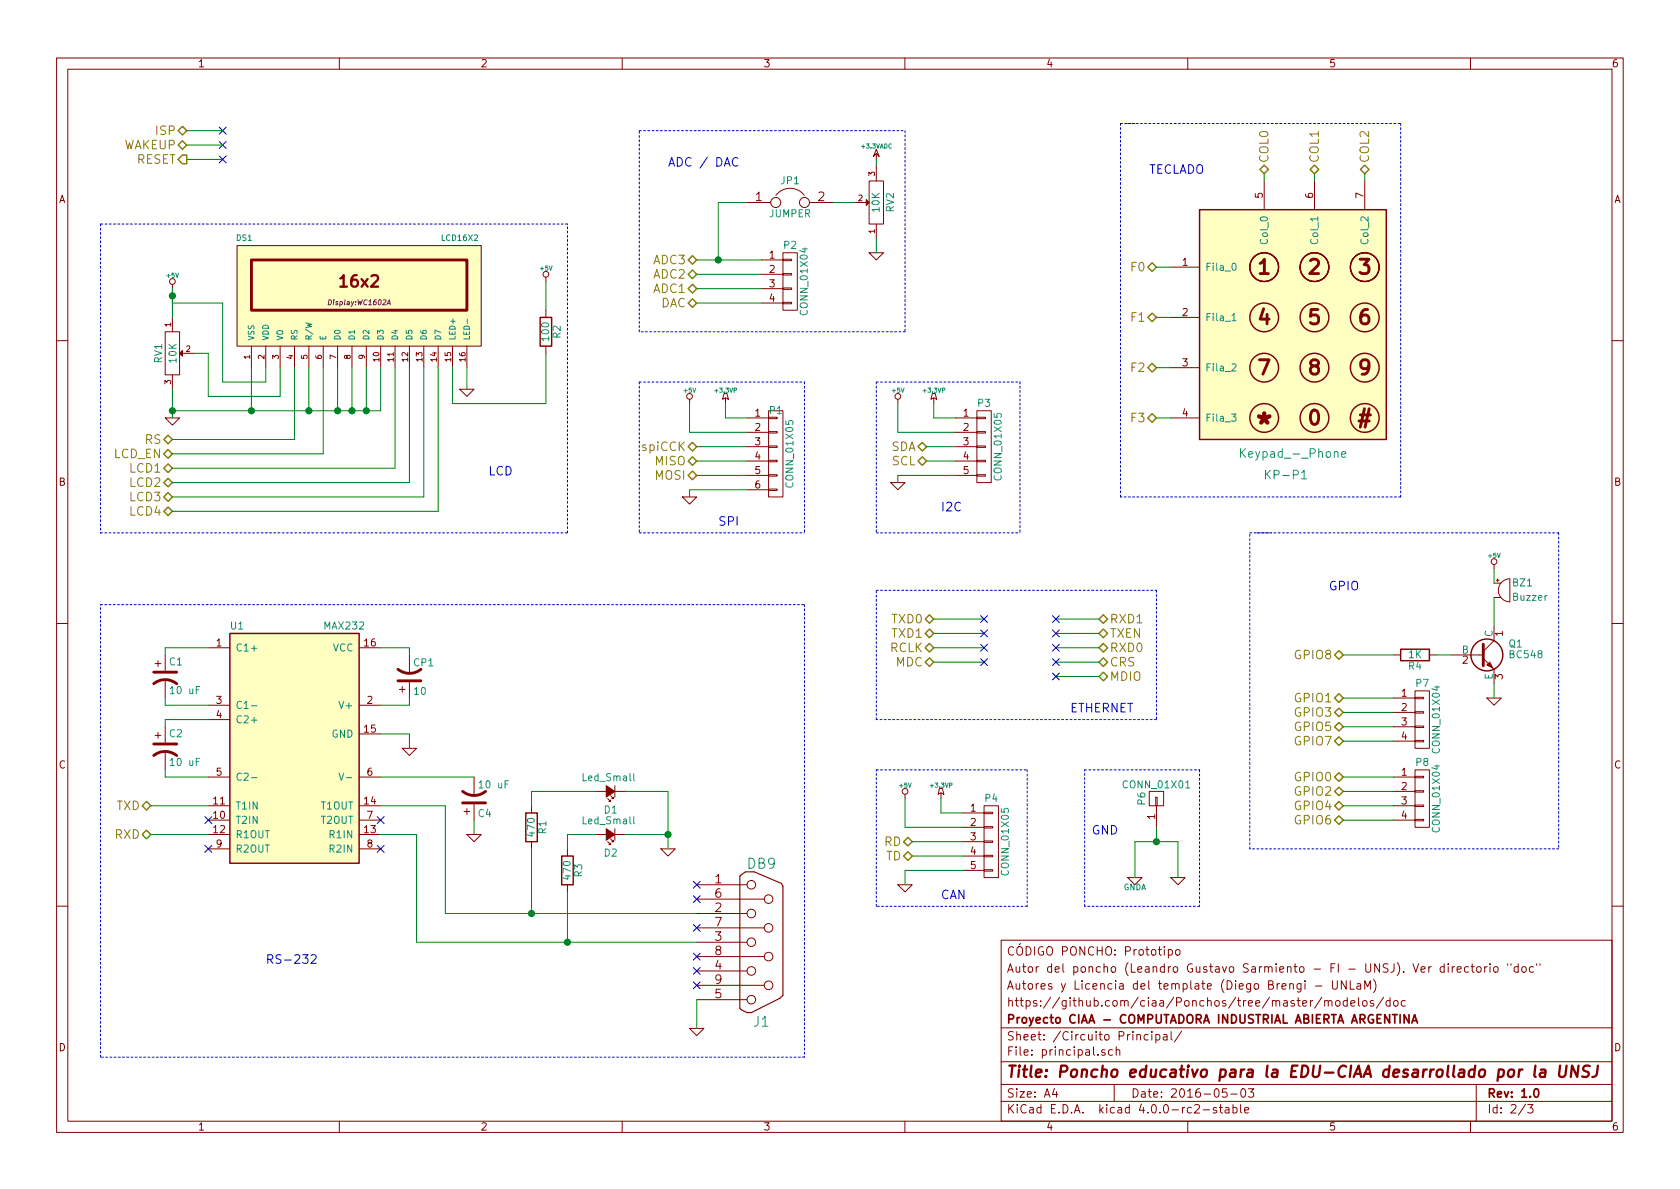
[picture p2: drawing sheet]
EESchema Schematic File Version 2
LIBS:Poncho_Esqueleto
LIBS:Misc_Poncho_Grande
LIBS:74xgxx
LIBS:74xx
LIBS:ac-dc
LIBS:actel
LIBS:adc-dac
LIBS:Altera
LIBS:analog_devices
LIBS:analog_switches
LIBS:atmel
LIBS:audio
LIBS:brooktre
LIBS:clav12
LIBS:cmos_ieee
LIBS:cmos4000
LIBS:conn
LIBS:contrib
LIBS:cypress
LIBS:dc-dc
LIBS:device
LIBS:digital-audio
LIBS:diode
LIBS:display
LIBS:dome-key
LIBS:dsp
LIBS:edu-ciaa-nxp
LIBS:elec-unifil
LIBS:ESD_Protection
LIBS:ftdi
LIBS:gennum
LIBS:graphic
LIBS:hc11
LIBS:intel
LIBS:interface
LIBS:ir
LIBS:KEY_B
LIBS:keypad4x4_ece
LIBS:Lattice
LIBS:linear
LIBS:logo
LIBS:maxim
LIBS:memory
LIBS:microchip
LIBS:microchip_dspic33dsc
LIBS:microchip_pic10mcu
LIBS:microchip_pic12mcu
LIBS:microchip_pic16mcu
LIBS:microchip_pic18mcu
LIBS:microchip_pic32mcu
LIBS:microcontrollers
LIBS:motor_drivers
LIBS:motorola
LIBS:msp430
LIBS:nordicsemi
LIBS:nxp_armmcu
LIBS:onsemi
LIBS:opto
LIBS:Oscillators
LIBS:philips
LIBS:power
LIBS:Power_Management
LIBS:powerint
LIBS:pspice
LIBS:references
LIBS:regul
LIBS:relays
LIBS:rfcom
LIBS:sensors
LIBS:silabs
LIBS:siliconi
LIBS:stm8
LIBS:stm32
LIBS:supertex
LIBS:switches
LIBS:teclado12
LIBS:texas
LIBS:transf
LIBS:transistors
LIBS:ttl_ieee
LIBS:valves
LIBS:video
LIBS:w_analog
LIBS:w_connectors
LIBS:w_device
LIBS:w_logic
LIBS:w_memory
LIBS:w_microcontrollers
LIBS:w_opto
LIBS:w_relay
LIBS:w_rtx
LIBS:w_transistor
LIBS:w_vacuum
LIBS:Xicor
LIBS:xilinx
LIBS:Zilog
LIBS:poncho_grande-cache
EELAYER 25 0
EELAYER END
$Descr A4 11693 8268
encoding utf-8
Sheet 2 3
Title "Poncho educativo para la EDU-CIAA desarrollado por la UNSJ"
Date "2016-05-03"
Rev "1.0"
Comp "Proyecto CIAA - COMPUTADORA INDUSTRIAL ABIERTA ARGENTINA"
Comment1 "https://github.com/ciaa/Ponchos/tree/master/modelos/doc"
Comment2 "Autores y Licencia del template (Diego Brengi - UNLaM)"
Comment3 "Autor del poncho (Leandro Gustavo Sarmiento - FI - UNSJ). Ver directorio \"doc\""
Comment4 "CÓDIGO PONCHO: Prototipo"
$EndDescr
Text HLabel 9350 4850 0    60   BiDi ~ 0
GPIO1
Text HLabel 9350 5400 0    60   BiDi ~ 0
GPIO0
Text HLabel 1300 1000 0    60   BiDi ~ 0
WAKEUP
Text HLabel 9500 1200 1    60   BiDi ~ 0
COL2
Text HLabel 9350 4550 0    60   BiDi ~ 0
GPIO8
Text HLabel 9350 5150 0    60   BiDi ~ 0
GPIO7
Text HLabel 9350 5700 0    60   BiDi ~ 0
GPIO6
Text HLabel 9350 5050 0    60   BiDi ~ 0
GPIO5
Text HLabel 9350 5600 0    60   BiDi ~ 0
GPIO4
Text HLabel 9350 4950 0    60   BiDi ~ 0
GPIO3
Text HLabel 9350 5500 0    60   BiDi ~ 0
GPIO2
Text HLabel 1200 3050 0    60   BiDi ~ 0
RS
Text HLabel 1200 3150 0    60   BiDi ~ 0
LCD_EN
Text HLabel 1200 3550 0    60   BiDi ~ 0
LCD4
Text HLabel 1200 3450 0    60   BiDi ~ 0
LCD3
Text HLabel 1200 3350 0    60   BiDi ~ 0
LCD2
Text HLabel 1200 3250 0    60   BiDi ~ 0
LCD1
Text HLabel 4850 3200 0    60   BiDi ~ 0
MISO
Text HLabel 4850 3300 0    60   BiDi ~ 0
MOSI
Text HLabel 4850 3100 0    60   BiDi ~ 0
spiCCK
Text HLabel 7650 4700 2    60   BiDi ~ 0
MDIO
Text HLabel 7650 4600 2    60   BiDi ~ 0
CRS
Text HLabel 6500 4600 0    60   BiDi ~ 0
MDC
Text HLabel 7650 4300 2    60   BiDi ~ 0
RXD1
Text HLabel 7650 4500 2    60   BiDi ~ 0
RXD0
Text HLabel 7650 4400 2    60   BiDi ~ 0
TXEN
Text HLabel 6500 4400 0    60   BiDi ~ 0
TXD1
Text HLabel 6500 4300 0    60   BiDi ~ 0
TXD0
Text HLabel 6500 4500 0    60   BiDi ~ 0
RCLK
Text HLabel 8050 2900 0    60   BiDi ~ 0
F3
Text HLabel 8050 2550 0    60   BiDi ~ 0
F2
Text HLabel 8050 2200 0    60   BiDi ~ 0
F1
Text HLabel 8050 1850 0    60   BiDi ~ 0
F0
Text HLabel 9150 1200 1    60   BiDi ~ 0
COL1
Text HLabel 8800 1200 1    60   BiDi ~ 0
COL0
Text HLabel 6350 5950 0    60   BiDi ~ 0
TD
Text HLabel 6350 5850 0    60   BiDi ~ 0
RD
Text HLabel 1050 5600 0    60   BiDi ~ 0
TXD
Text HLabel 1050 5800 0    60   BiDi ~ 0
RXD
Text HLabel 6450 3200 0    60   BiDi ~ 0
SCL
Text HLabel 6450 3100 0    60   BiDi ~ 0
SDA
Text HLabel 1300 900  0    60   BiDi ~ 0
ISP
Text HLabel 1300 1100 0    60   Output ~ 0
RESET
Text HLabel 4850 2100 0    60   BiDi ~ 0
DAC
Text HLabel 4850 1800 0    60   BiDi ~ 0
ADC3
Text HLabel 4850 1900 0    60   BiDi ~ 0
ADC2
Text HLabel 4850 2000 0    60   BiDi ~ 0
ADC1
$Comp
L GNDA #PWR01
U 1 1
P 7900 6100
F 0 "#PWR01" H 7900 6100 40  0001 C CNN
F 1 "GNDA" H 7900 6030 40  0000 C CNN
F 2 "" H 7900 6100 60  0000 C CNN
F 3 "" H 7900 6100 60  0000 C CNN
	1    7900 6100
	1    0    0    -1  
$EndComp
$Comp
L +3.3VADC #PWR02
U 1 1
P 6100 1100
F 0 "#PWR02" H 6100 1220 20  0001 C CNN
F 1 "+3.3VADC" H 6100 1190 30  0000 C CNN
F 2 "" H 6100 1100 60  0000 C CNN
F 3 "" H 6100 1100 60  0000 C CNN
	1    6100 1100
	1    0    0    -1  
$EndComp
$Comp
L +5V #PWR03
U 1 1
P 1200 2000
F 0 "#PWR03" H 1200 2090 20  0001 C CNN
F 1 "+5V" H 1200 2090 30  0000 C CNN
F 2 "" H 1200 2000 60  0000 C CNN
F 3 "" H 1200 2000 60  0000 C CNN
	1    1200 2000
	1    0    0    -1  
$EndComp
$Comp
L GND #PWR04
U 1 1
P 3250 2700
F 0 "#PWR04" H 3250 2700 30  0001 C CNN
F 1 "GND" H 3250 2630 30  0001 C CNN
F 2 "" H 3250 2700 60  0000 C CNN
F 3 "" H 3250 2700 60  0000 C CNN
	1    3250 2700
	1    0    0    -1  
$EndComp
NoConn ~ 1550 900 
NoConn ~ 1550 1000
$Comp
L MAX232 U1
U 1 1
P 2050 5200
F 0 "U1" H 1600 6050 50  0000 L CNN
F 1 "MAX232" H 2250 6050 50  0000 L CNN
F 2 "Housings_DIP:DIP-16_W7.62mm_LongPads" H 2050 5200 60  0001 C CNN
F 3 "" H 2050 5200 60  0000 C CNN
	1    2050 5200
	1    0    0    -1  
$EndComp
NoConn ~ 1450 5700
NoConn ~ 1450 5900
NoConn ~ 2650 5700
NoConn ~ 2650 5900
$Comp
L DB9 J1
U 1 1
P 5300 6550
F 0 "J1" H 5300 7100 70  0000 C CNN
F 1 "DB9" H 5300 6000 70  0000 C CNN
F 2 "w_conn_d-sub:DB_9F" H 5300 6550 60  0001 C CNN
F 3 "" H 5300 6550 60  0000 C CNN
	1    5300 6550
	1    0    0    1   
$EndComp
NoConn ~ 4850 6150
NoConn ~ 4850 6250
NoConn ~ 4850 6450
NoConn ~ 4850 6650
NoConn ~ 4850 6750
NoConn ~ 4850 6850
$Comp
L GND #PWR05
U 1 1
P 4850 7150
F 0 "#PWR05" H 4850 7150 30  0001 C CNN
F 1 "GND" H 4850 7080 30  0001 C CNN
F 2 "" H 4850 7150 60  0000 C CNN
F 3 "" H 4850 7150 60  0000 C CNN
	1    4850 7150
	1    0    0    -1  
$EndComp
$Comp
L Led_Small D1
U 1 1
P 4250 5500
F 0 "D1" H 4200 5625 50  0000 L CNN
F 1 "Led_Small" H 4075 5400 50  0000 L CNN
F 2 "LEDs:LED-3MM" V 4250 5500 60  0001 C CNN
F 3 "" V 4250 5500 60  0000 C CNN
	1    4250 5500
	-1   0    0    1   
$EndComp
$Comp
L Led_Small D2
U 1 1
P 4250 5800
F 0 "D2" H 4200 5925 50  0000 L CNN
F 1 "Led_Small" H 4075 5700 50  0000 L CNN
F 2 "LEDs:LED-3MM" V 4250 5800 60  0001 C CNN
F 3 "" V 4250 5800 60  0000 C CNN
	1    4250 5800
	-1   0    0    1   
$EndComp
$Comp
L GND #PWR06
U 1 1
P 4650 5900
F 0 "#PWR06" H 4650 5900 30  0001 C CNN
F 1 "GND" H 4650 5830 30  0001 C CNN
F 2 "" H 4650 5900 60  0000 C CNN
F 3 "" H 4650 5900 60  0000 C CNN
	1    4650 5900
	1    0    0    -1  
$EndComp
$Comp
L R R1
U 1 1
P 3700 5750
F 0 "R1" V 3780 5750 50  0000 C CNN
F 1 "470" V 3700 5750 50  0000 C CNN
F 2 "Resistors_ThroughHole:Resistor_Horizontal_RM10mm" V 3630 5750 30  0001 C CNN
F 3 "" H 3700 5750 30  0000 C CNN
	1    3700 5750
	1    0    0    -1  
$EndComp
$Comp
L R R3
U 1 1
P 3950 6050
F 0 "R3" V 4030 6050 50  0000 C CNN
F 1 "470" V 3950 6050 50  0000 C CNN
F 2 "Resistors_ThroughHole:Resistor_Horizontal_RM10mm" V 3880 6050 30  0001 C CNN
F 3 "" H 3950 6050 30  0000 C CNN
	1    3950 6050
	1    0    0    -1  
$EndComp
$Comp
L CP1 C1
U 1 1
P 1150 4700
F 0 "C1" H 1175 4800 50  0000 L CNN
F 1 "10 uF" H 1175 4600 50  0000 L CNN
F 2 "w_capacitors:CP_5x11mm" H 1150 4700 60  0001 C CNN
F 3 "" H 1150 4700 60  0000 C CNN
	1    1150 4700
	1    0    0    -1  
$EndComp
$Comp
L CP1 C2
U 1 1
P 1150 5200
F 0 "C2" H 1175 5300 50  0000 L CNN
F 1 "10 uF" H 1175 5100 50  0000 L CNN
F 2 "w_capacitors:CP_5x11mm" H 1150 5200 60  0001 C CNN
F 3 "" H 1150 5200 60  0000 C CNN
	1    1150 5200
	1    0    0    -1  
$EndComp
$Comp
L CP1 10
U 1 1
P 2850 4700
F 0 "10" H 2875 4800 50  0000 L CNN
F 1 "CP1" H 2875 4600 50  0000 L CNN
F 2 "w_capacitors:CP_5x11mm" H 2850 4700 60  0001 C CNN
F 3 "" H 2850 4700 60  0000 C CNN
	1    2850 4700
	1    0    0    1   
$EndComp
$Comp
L GND #PWR07
U 1 1
P 2850 5200
F 0 "#PWR07" H 2850 5200 30  0001 C CNN
F 1 "GND" H 2850 5130 30  0001 C CNN
F 2 "" H 2850 5200 60  0000 C CNN
F 3 "" H 2850 5200 60  0000 C CNN
	1    2850 5200
	1    0    0    -1  
$EndComp
$Comp
L CP1 C4
U 1 1
P 3300 5550
F 0 "C4" H 3325 5650 50  0000 L CNN
F 1 "10 uF" H 3325 5450 50  0000 L CNN
F 2 "w_capacitors:CP_5x11mm" H 3300 5550 60  0001 C CNN
F 3 "" H 3300 5550 60  0000 C CNN
	1    3300 5550
	1    0    0    1   
$EndComp
$Comp
L GND #PWR08
U 1 1
P 3300 5800
F 0 "#PWR08" H 3300 5800 30  0001 C CNN
F 1 "GND" H 3300 5730 30  0001 C CNN
F 2 "" H 3300 5800 60  0000 C CNN
F 3 "" H 3300 5800 60  0000 C CNN
	1    3300 5800
	1    0    0    -1  
$EndComp
$Comp
L LCD16X2 DS1
U 1 1
P 2500 2050
F 0 "DS1" H 1700 2450 40  0000 C CNN
F 1 "LCD16X2" H 3200 2450 40  0000 C CNN
F 2 "Display:WC1602A" H 2500 2000 35  0000 C CIN
F 3 "" H 2500 2050 60  0000 C CNN
	1    2500 2050
	1    0    0    -1  
$EndComp
$Comp
L +5V #PWR010
U 1 1
P 3800 1950
F 0 "#PWR010" H 3800 2040 20  0001 C CNN
F 1 "+5V" H 3800 2040 30  0000 C CNN
F 2 "" H 3800 1950 60  0000 C CNN
F 3 "" H 3800 1950 60  0000 C CNN
	1    3800 1950
	1    0    0    -1  
$EndComp
$Comp
L R R2
U 1 1
P 3800 2300
F 0 "R2" V 3880 2300 50  0000 C CNN
F 1 "100" V 3800 2300 50  0000 C CNN
F 2 "Resistors_ThroughHole:Resistor_Horizontal_RM10mm" V 3730 2300 30  0001 C CNN
F 3 "" H 3800 2300 30  0000 C CNN
	1    3800 2300
	1    0    0    -1  
$EndComp
$Comp
L POT RV1
U 1 1
P 1200 2450
F 0 "RV1" H 1200 2350 50  0000 C CNN
F 1 "10K" H 1200 2450 50  0000 C CNN
F 2 "Preset:trimmer_piher_pt10xv" H 1200 2450 60  0001 C CNN
F 3 "" H 1200 2450 60  0000 C CNN
	1    1200 2450
	0    1    1    0   
$EndComp
$Comp
L GND #PWR011
U 1 1
P 1200 2900
F 0 "#PWR011" H 1200 2900 30  0001 C CNN
F 1 "GND" H 1200 2830 30  0001 C CNN
F 2 "" H 1200 2900 60  0000 C CNN
F 3 "" H 1200 2900 60  0000 C CNN
	1    1200 2900
	1    0    0    -1  
$EndComp
$Comp
L CONN_01X05 P4
U 1 1
P 6900 5850
F 0 "P4" H 6900 6150 50  0000 C CNN
F 1 "CONN_01X05" V 7000 5850 50  0000 C CNN
F 2 "w_pin_strip:pin_strip_5" H 6900 5850 60  0001 C CNN
F 3 "" H 6900 5850 60  0000 C CNN
	1    6900 5850
	1    0    0    -1  
$EndComp
Wire Wire Line
	7900 5850 7900 6100
Wire Wire Line
	6100 1150 6100 1100
Wire Wire Line
	1300 900  1550 900 
Wire Wire Line
	1300 1000 1550 1000
Wire Wire Line
	4850 7150 4850 6950
Wire Wire Line
	4350 5500 4650 5500
Wire Wire Line
	4650 5500 4650 5900
Wire Wire Line
	4350 5800 4650 5800
Connection ~ 4650 5800
Wire Wire Line
	3700 5600 3700 5500
Wire Wire Line
	3700 5500 4150 5500
Wire Wire Line
	4150 5800 3950 5800
Wire Wire Line
	3950 5800 3950 5900
Wire Wire Line
	3100 6350 4850 6350
Wire Wire Line
	2900 6550 4850 6550
Wire Wire Line
	1050 5600 1450 5600
Wire Wire Line
	1050 5800 1450 5800
Wire Wire Line
	1150 4550 1150 4500
Wire Wire Line
	1150 4500 1450 4500
Wire Wire Line
	1450 4900 1150 4900
Wire Wire Line
	1150 4900 1150 4850
Wire Wire Line
	1150 5050 1150 5000
Wire Wire Line
	1150 5000 1450 5000
Wire Wire Line
	1450 5400 1150 5400
Wire Wire Line
	1150 5400 1150 5350
Wire Wire Line
	2650 4500 2850 4500
Wire Wire Line
	2850 4500 2850 4550
Wire Wire Line
	2850 4850 2850 4900
Wire Wire Line
	2850 4900 2650 4900
Wire Wire Line
	2650 5100 2850 5100
Wire Wire Line
	2850 5100 2850 5200
Wire Wire Line
	3300 5400 2650 5400
Wire Wire Line
	3300 5800 3300 5700
Wire Wire Line
	3950 6550 3950 6200
Wire Wire Line
	3700 6350 3700 5900
Wire Wire Line
	2650 5600 3100 5600
Wire Wire Line
	3100 5600 3100 6350
Connection ~ 3700 6350
Wire Wire Line
	2900 6550 2900 5800
Wire Wire Line
	2900 5800 2650 5800
Connection ~ 3950 6550
Wire Wire Line
	1300 1100 1550 1100
Wire Wire Line
	3800 1950 3800 2150
Wire Wire Line
	3800 2450 3800 2800
Wire Wire Line
	3800 2800 3150 2800
Wire Wire Line
	3150 2800 3150 2550
Wire Wire Line
	3250 2550 3250 2700
Wire Wire Line
	2050 2550 2050 3050
Wire Wire Line
	2050 3050 1200 3050
Wire Wire Line
	1200 3150 2250 3150
Wire Wire Line
	2250 3150 2250 2550
Wire Wire Line
	1200 3250 2750 3250
Wire Wire Line
	2750 3250 2750 2550
Wire Wire Line
	2850 2550 2850 3350
Wire Wire Line
	2850 3350 1200 3350
Wire Wire Line
	1200 3450 2950 3450
Wire Wire Line
	2950 3450 2950 2550
Wire Wire Line
	3050 2550 3050 3550
Wire Wire Line
	3050 3550 1200 3550
Wire Wire Line
	1200 2000 1200 2200
Wire Wire Line
	1200 2050 1200 2100
Wire Wire Line
	1200 2100 1550 2100
Wire Wire Line
	1550 2100 1550 2650
Wire Wire Line
	1550 2650 1850 2650
Wire Wire Line
	1850 2650 1850 2550
Connection ~ 1200 2050
Wire Wire Line
	1350 2450 1450 2450
Wire Wire Line
	1450 2450 1450 2750
Wire Wire Line
	1450 2750 1950 2750
Wire Wire Line
	1950 2750 1950 2550
Wire Wire Line
	1200 2700 1200 2900
Wire Wire Line
	1750 2550 1750 2850
Wire Wire Line
	1200 2850 2650 2850
Connection ~ 1200 2850
Wire Wire Line
	2150 2850 2150 2550
Connection ~ 1750 2850
Wire Wire Line
	2350 2850 2350 2550
Connection ~ 2150 2850
Wire Wire Line
	2450 2850 2450 2550
Connection ~ 2350 2850
Wire Wire Line
	2550 2850 2550 2550
Connection ~ 2450 2850
Wire Wire Line
	2650 2850 2650 2550
Connection ~ 2550 2850
Wire Wire Line
	7650 4300 7350 4300
Wire Wire Line
	7350 4400 7650 4400
Wire Wire Line
	7650 4500 7350 4500
Wire Wire Line
	7350 4600 7650 4600
Wire Wire Line
	7650 4700 7350 4700
Wire Wire Line
	6850 4300 6500 4300
Wire Wire Line
	6500 4400 6850 4400
Wire Wire Line
	6500 4600 6850 4600
Wire Wire Line
	6500 4500 6850 4500
$Comp
L GND #PWR012
U 1 1
P 6300 6150
F 0 "#PWR012" H 6300 6150 30  0001 C CNN
F 1 "GND" H 6300 6080 30  0001 C CNN
F 2 "" H 6300 6150 60  0000 C CNN
F 3 "" H 6300 6150 60  0000 C CNN
	1    6300 6150
	1    0    0    -1  
$EndComp
Wire Wire Line
	6700 6050 6300 6050
Wire Wire Line
	6300 6050 6300 6150
$Comp
L +3.3VP #PWR013
U 1 1
P 5050 2800
F 0 "#PWR013" H 5100 2830 20  0001 C CNN
F 1 "+3.3VP" H 5050 2890 30  0000 C CNN
F 2 "" H 5050 2800 60  0000 C CNN
F 3 "" H 5050 2800 60  0000 C CNN
	1    5050 2800
	1    0    0    -1  
$EndComp
Wire Wire Line
	5200 2900 5050 2900
Wire Wire Line
	5050 2900 5050 2800
$Comp
L +5V #PWR014
U 1 1
P 4800 2800
F 0 "#PWR014" H 4800 2890 20  0001 C CNN
F 1 "+5V" H 4800 2890 30  0000 C CNN
F 2 "" H 4800 2800 60  0000 C CNN
F 3 "" H 4800 2800 60  0000 C CNN
	1    4800 2800
	1    0    0    -1  
$EndComp
Wire Wire Line
	5200 3000 4800 3000
Wire Wire Line
	4800 3000 4800 2800
$Comp
L CONN_01X06 P1
U 1 1
P 5400 3150
F 0 "P1" H 5400 3450 50  0000 C CNN
F 1 "CONN_01X05" V 5500 3150 50  0000 C CNN
F 2 "w_pin_strip:pin_strip_5" H 5400 3150 60  0001 C CNN
F 3 "" H 5400 3150 60  0000 C CNN
	1    5400 3150
	1    0    0    -1  
$EndComp
Wire Wire Line
	4850 3300 5200 3300
Wire Wire Line
	4850 3200 5200 3200
Wire Wire Line
	4850 3100 5200 3100
$Comp
L GND #PWR015
U 1 1
P 4800 3450
F 0 "#PWR015" H 4800 3450 30  0001 C CNN
F 1 "GND" H 4800 3380 30  0001 C CNN
F 2 "" H 4800 3450 60  0000 C CNN
F 3 "" H 4800 3450 60  0000 C CNN
	1    4800 3450
	1    0    0    -1  
$EndComp
Wire Wire Line
	4800 3400 5200 3400
Wire Wire Line
	4800 3400 4800 3450
Wire Wire Line
	6700 5850 6350 5850
Wire Wire Line
	6350 5950 6700 5950
Wire Notes Line
	6100 5350 7150 5350
Wire Notes Line
	7150 5350 7150 6300
Wire Notes Line
	7150 6300 6100 6300
Wire Notes Line
	6100 6300 6100 5350
Text Notes 6550 6250 0    60   ~ 0
CAN
Wire Notes Line
	6100 4100 8050 4100
Wire Notes Line
	8050 4100 8050 5000
Wire Notes Line
	8050 5000 6100 5000
Wire Notes Line
	6100 5000 6100 4100
Text Notes 7450 4950 0    60   ~ 0
ETHERNET
Text Notes 1850 6700 0    60   ~ 0
RS-232
Wire Notes Line
	700  4200 5600 4200
Wire Notes Line
	5600 4200 5600 7350
Wire Notes Line
	5600 7350 700  7350
Wire Notes Line
	700  7350 700  4200
Wire Notes Line
	700  1550 700  3700
Wire Notes Line
	700  3700 3950 3700
Wire Notes Line
	3950 3700 3950 1550
Wire Notes Line
	3950 1550 700  1550
Text Notes 3400 3300 0    60   ~ 0
LCD
$Comp
L Keypad_-_Phone KP-P1
U 1 1
P 8950 2350
F 0 "KP-P1" H 8950 1400 60  0000 C CNN
F 1 "Keypad_-_Phone" H 9000 1550 60  0000 C CNN
F 2 "w_pin_strip:pin_socket_7" H 9450 2350 60  0001 C CNN
F 3 "" H 9450 2350 60  0000 C CNN
	1    8950 2350
	1    0    0    -1  
$EndComp
Wire Notes Line
	4450 2650 5600 2650
Wire Notes Line
	5600 2650 5600 3700
Wire Notes Line
	4450 2650 4450 3700
Text Notes 5000 3650 0    60   ~ 0
SPI
Wire Notes Line
	4450 3700 5600 3700
Wire Wire Line
	9350 4850 9700 4850
Wire Wire Line
	9350 4950 9700 4950
Wire Wire Line
	9350 5050 9700 5050
Wire Wire Line
	9350 5150 9700 5150
Wire Wire Line
	9350 5400 9700 5400
Wire Wire Line
	9350 5500 9700 5500
Wire Wire Line
	9350 5600 9700 5600
Wire Wire Line
	9350 5700 9700 5700
$Comp
L POT RV2
U 1 1
P 6100 1400
F 0 "RV2" H 6100 1300 50  0000 C CNN
F 1 "10K" H 6100 1400 50  0000 C CNN
F 2 "Potentiometers:Potentiometer_Alps-RK16-single" H 6100 1400 60  0001 C CNN
F 3 "" H 6100 1400 60  0000 C CNN
	1    6100 1400
	0    -1   -1   0   
$EndComp
$Comp
L JUMPER JP1
U 1 1
P 5500 1400
F 0 "JP1" H 5500 1550 50  0000 C CNN
F 1 "JUMPER" H 5500 1320 50  0000 C CNN
F 2 "w_pin_strip:pin_strip_2" H 5500 1400 60  0001 C CNN
F 3 "" H 5500 1400 60  0000 C CNN
	1    5500 1400
	1    0    0    -1  
$EndComp
Wire Wire Line
	5800 1400 5950 1400
Wire Wire Line
	4850 1800 5300 1800
Wire Wire Line
	5000 1800 5000 1400
Wire Wire Line
	5000 1400 5200 1400
$Comp
L CONN_01X04 P2
U 1 1
P 5500 1950
F 0 "P2" H 5500 2200 50  0000 C CNN
F 1 "CONN_01X04" V 5600 1950 50  0000 C CNN
F 2 "w_pin_strip:pin_strip_4" H 5500 1950 60  0001 C CNN
F 3 "" H 5500 1950 60  0000 C CNN
	1    5500 1950
	1    0    0    -1  
$EndComp
Connection ~ 5000 1800
Wire Wire Line
	5300 1900 4850 1900
Wire Wire Line
	5300 2000 4850 2000
Wire Wire Line
	5300 2100 4850 2100
$Comp
L GND #PWR016
U 1 1
P 6100 1750
F 0 "#PWR016" H 6100 1750 30  0001 C CNN
F 1 "GND" H 6100 1680 30  0001 C CNN
F 2 "" H 6100 1750 60  0000 C CNN
F 3 "" H 6100 1750 60  0000 C CNN
	1    6100 1750
	1    0    0    -1  
$EndComp
Wire Wire Line
	6100 1650 6100 1750
Wire Notes Line
	4450 900  6300 900 
Wire Notes Line
	6300 900  6300 2300
Wire Notes Line
	6300 2300 4450 2300
Wire Notes Line
	4450 2300 4450 900 
Text Notes 4650 1150 0    60   ~ 0
ADC / DAC
$Comp
L +3.3VP #PWR017
U 1 1
P 6550 5550
F 0 "#PWR017" H 6600 5580 20  0001 C CNN
F 1 "+3.3VP" H 6550 5640 30  0000 C CNN
F 2 "" H 6550 5550 60  0000 C CNN
F 3 "" H 6550 5550 60  0000 C CNN
	1    6550 5550
	1    0    0    -1  
$EndComp
Wire Wire Line
	6700 5650 6550 5650
Wire Wire Line
	6550 5650 6550 5550
$Comp
L +5V #PWR018
U 1 1
P 6300 5550
F 0 "#PWR018" H 6300 5640 20  0001 C CNN
F 1 "+5V" H 6300 5640 30  0000 C CNN
F 2 "" H 6300 5550 60  0000 C CNN
F 3 "" H 6300 5550 60  0000 C CNN
	1    6300 5550
	1    0    0    -1  
$EndComp
Wire Wire Line
	6700 5750 6300 5750
Wire Wire Line
	6300 5750 6300 5550
$Comp
L +3.3VP #PWR019
U 1 1
P 6500 2800
F 0 "#PWR019" H 6550 2830 20  0001 C CNN
F 1 "+3.3VP" H 6500 2890 30  0000 C CNN
F 2 "" H 6500 2800 60  0000 C CNN
F 3 "" H 6500 2800 60  0000 C CNN
	1    6500 2800
	1    0    0    -1  
$EndComp
Wire Wire Line
	6650 2900 6500 2900
Wire Wire Line
	6500 2900 6500 2800
$Comp
L +5V #PWR020
U 1 1
P 6250 2800
F 0 "#PWR020" H 6250 2890 20  0001 C CNN
F 1 "+5V" H 6250 2890 30  0000 C CNN
F 2 "" H 6250 2800 60  0000 C CNN
F 3 "" H 6250 2800 60  0000 C CNN
	1    6250 2800
	1    0    0    -1  
$EndComp
Wire Wire Line
	6650 3000 6250 3000
Wire Wire Line
	6250 3000 6250 2800
$Comp
L CONN_01X05 P3
U 1 1
P 6850 3100
F 0 "P3" H 6850 3400 50  0000 C CNN
F 1 "CONN_01X05" V 6950 3100 50  0000 C CNN
F 2 "w_pin_strip:pin_strip_5" H 6850 3100 60  0001 C CNN
F 3 "" H 6850 3100 60  0000 C CNN
	1    6850 3100
	1    0    0    -1  
$EndComp
Wire Wire Line
	6450 3100 6650 3100
Wire Wire Line
	6450 3200 6650 3200
$Comp
L GND #PWR021
U 1 1
P 6250 3350
F 0 "#PWR021" H 6250 3350 30  0001 C CNN
F 1 "GND" H 6250 3280 30  0001 C CNN
F 2 "" H 6250 3350 60  0000 C CNN
F 3 "" H 6250 3350 60  0000 C CNN
	1    6250 3350
	1    0    0    -1  
$EndComp
Wire Wire Line
	6650 3300 6250 3300
Wire Wire Line
	6250 3300 6250 3350
Wire Notes Line
	6100 2650 7100 2650
Wire Notes Line
	7100 2650 7100 3700
Wire Notes Line
	6100 2650 6100 3700
Text Notes 6550 3550 0    60   ~ 0
I2C
Wire Wire Line
	8050 1850 8150 1850
Wire Wire Line
	8050 2200 8150 2200
Wire Wire Line
	8050 2550 8150 2550
Wire Wire Line
	8050 2900 8150 2900
Wire Wire Line
	8800 1200 8800 1250
Wire Wire Line
	9150 1200 9150 1250
Wire Wire Line
	9500 1200 9500 1250
Wire Notes Line
	7850 850  9750 850 
Wire Notes Line
	9750 850  9750 3450
Wire Notes Line
	9750 3450 7800 3450
Wire Notes Line
	7800 3450 7800 850 
Wire Notes Line
	7800 850  7900 850 
Text Notes 8000 1200 0    60   ~ 0
TECLADO
Wire Notes Line
	6100 3700 7100 3700
$Comp
L CONN_01X01 P6
U 1 1
P 8050 5550
F 0 "P6" H 8050 5650 50  0000 C CNN
F 1 "CONN_01X01" V 8150 5550 50  0000 C CNN
F 2 "w_pin_strip:pin_strip_1" H 8050 5550 60  0001 C CNN
F 3 "" H 8050 5550 60  0000 C CNN
	1    8050 5550
	0    -1   -1   0   
$EndComp
$Comp
L GND #PWR022
U 1 1
P 8200 6100
F 0 "#PWR022" H 8200 6100 30  0001 C CNN
F 1 "GND" H 8200 6030 30  0001 C CNN
F 2 "" H 8200 6100 60  0000 C CNN
F 3 "" H 8200 6100 60  0000 C CNN
	1    8200 6100
	1    0    0    -1  
$EndComp
Wire Wire Line
	7900 5850 8200 5850
Wire Wire Line
	8200 5850 8200 6100
Wire Wire Line
	8050 5750 8050 5850
Connection ~ 8050 5850
Wire Notes Line
	7550 5350 8350 5350
Wire Notes Line
	8350 5350 8350 6300
Wire Notes Line
	8350 6300 7550 6300
Wire Notes Line
	7550 6300 7550 5350
Text Notes 7600 5800 0    60   ~ 0
GND
$Comp
L BC548 Q1
U 1 1
P 10300 4550
F 0 "Q1" H 10500 4625 50  0000 L CNN
F 1 "BC548" H 10500 4550 50  0000 L CNN
F 2 "TO_SOT_Packages_THT:TO-92_Inline_Narrow_Oval" H 10650 4350 50  0001 L CIN
F 3 "" H 10300 4550 50  0000 L CNN
	1    10300 4550
	1    0    0    -1  
$EndComp
$Comp
L R R4
U 1 1
P 9850 4550
F 0 "R4" V 9930 4550 50  0000 C CNN
F 1 "1K" V 9850 4550 50  0000 C CNN
F 2 "Resistors_ThroughHole:Resistor_Horizontal_RM10mm" V 9780 4550 30  0001 C CNN
F 3 "" H 9850 4550 30  0000 C CNN
	1    9850 4550
	0    1    1    0   
$EndComp
Wire Wire Line
	10000 4550 10100 4550
$Comp
L buzzer BZ1
U 1 1
P 10450 4100
F 0 "BZ1" H 10525 4150 50  0000 L CNN
F 1 "Buzzer" H 10525 4050 50  0000 L CNN
F 2 "Buzzers_Beepers:Buzzer_12x9.5RM7.6" H 10450 4100 60  0001 C CNN
F 3 "" H 10450 4100 60  0000 C CNN
	1    10450 4100
	1    0    0    -1  
$EndComp
Wire Wire Line
	10400 4150 10400 4350
$Comp
L +5V #PWR023
U 1 1
P 10400 3950
F 0 "#PWR023" H 10400 4040 20  0001 C CNN
F 1 "+5V" H 10400 4040 30  0000 C CNN
F 2 "" H 10400 3950 60  0000 C CNN
F 3 "" H 10400 3950 60  0000 C CNN
	1    10400 3950
	1    0    0    -1  
$EndComp
Wire Wire Line
	10400 3950 10400 4050
$Comp
L CONN_01X04 P8
U 1 1
P 9900 5550
F 0 "P8" H 9900 5800 50  0000 C CNN
F 1 "CONN_01X04" V 10000 5550 50  0000 C CNN
F 2 "w_pin_strip:pin_strip_4" H 9900 5550 60  0001 C CNN
F 3 "" H 9900 5550 60  0000 C CNN
	1    9900 5550
	1    0    0    -1  
$EndComp
$Comp
L CONN_01X04 P7
U 1 1
P 9900 5000
F 0 "P7" H 9900 5250 50  0000 C CNN
F 1 "CONN_01X04" V 10000 5000 50  0000 C CNN
F 2 "w_pin_strip:pin_strip_4" H 9900 5000 60  0001 C CNN
F 3 "" H 9900 5000 60  0000 C CNN
	1    9900 5000
	1    0    0    -1  
$EndComp
Wire Wire Line
	9700 4550 9350 4550
$Comp
L GND #PWR024
U 1 1
P 10400 4850
F 0 "#PWR024" H 10400 4850 30  0001 C CNN
F 1 "GND" H 10400 4780 30  0001 C CNN
F 2 "" H 10400 4850 60  0000 C CNN
F 3 "" H 10400 4850 60  0000 C CNN
	1    10400 4850
	1    0    0    -1  
$EndComp
Wire Wire Line
	10400 4750 10400 4850
Wire Notes Line
	8750 3700 10850 3700
Wire Notes Line
	10850 3700 10850 5900
Wire Notes Line
	10850 5900 8700 5900
Wire Notes Line
	8700 5900 8700 3700
Wire Notes Line
	8700 3700 8850 3700
Text Notes 9250 4100 0    60   ~ 0
GPIO
NoConn ~ 6850 4300
NoConn ~ 6850 4400
NoConn ~ 6850 4500
NoConn ~ 6850 4600
NoConn ~ 7350 4300
NoConn ~ 7350 4400
NoConn ~ 7350 4500
NoConn ~ 7350 4600
NoConn ~ 7350 4700
NoConn ~ 1550 1100
$EndSCHEMATC
